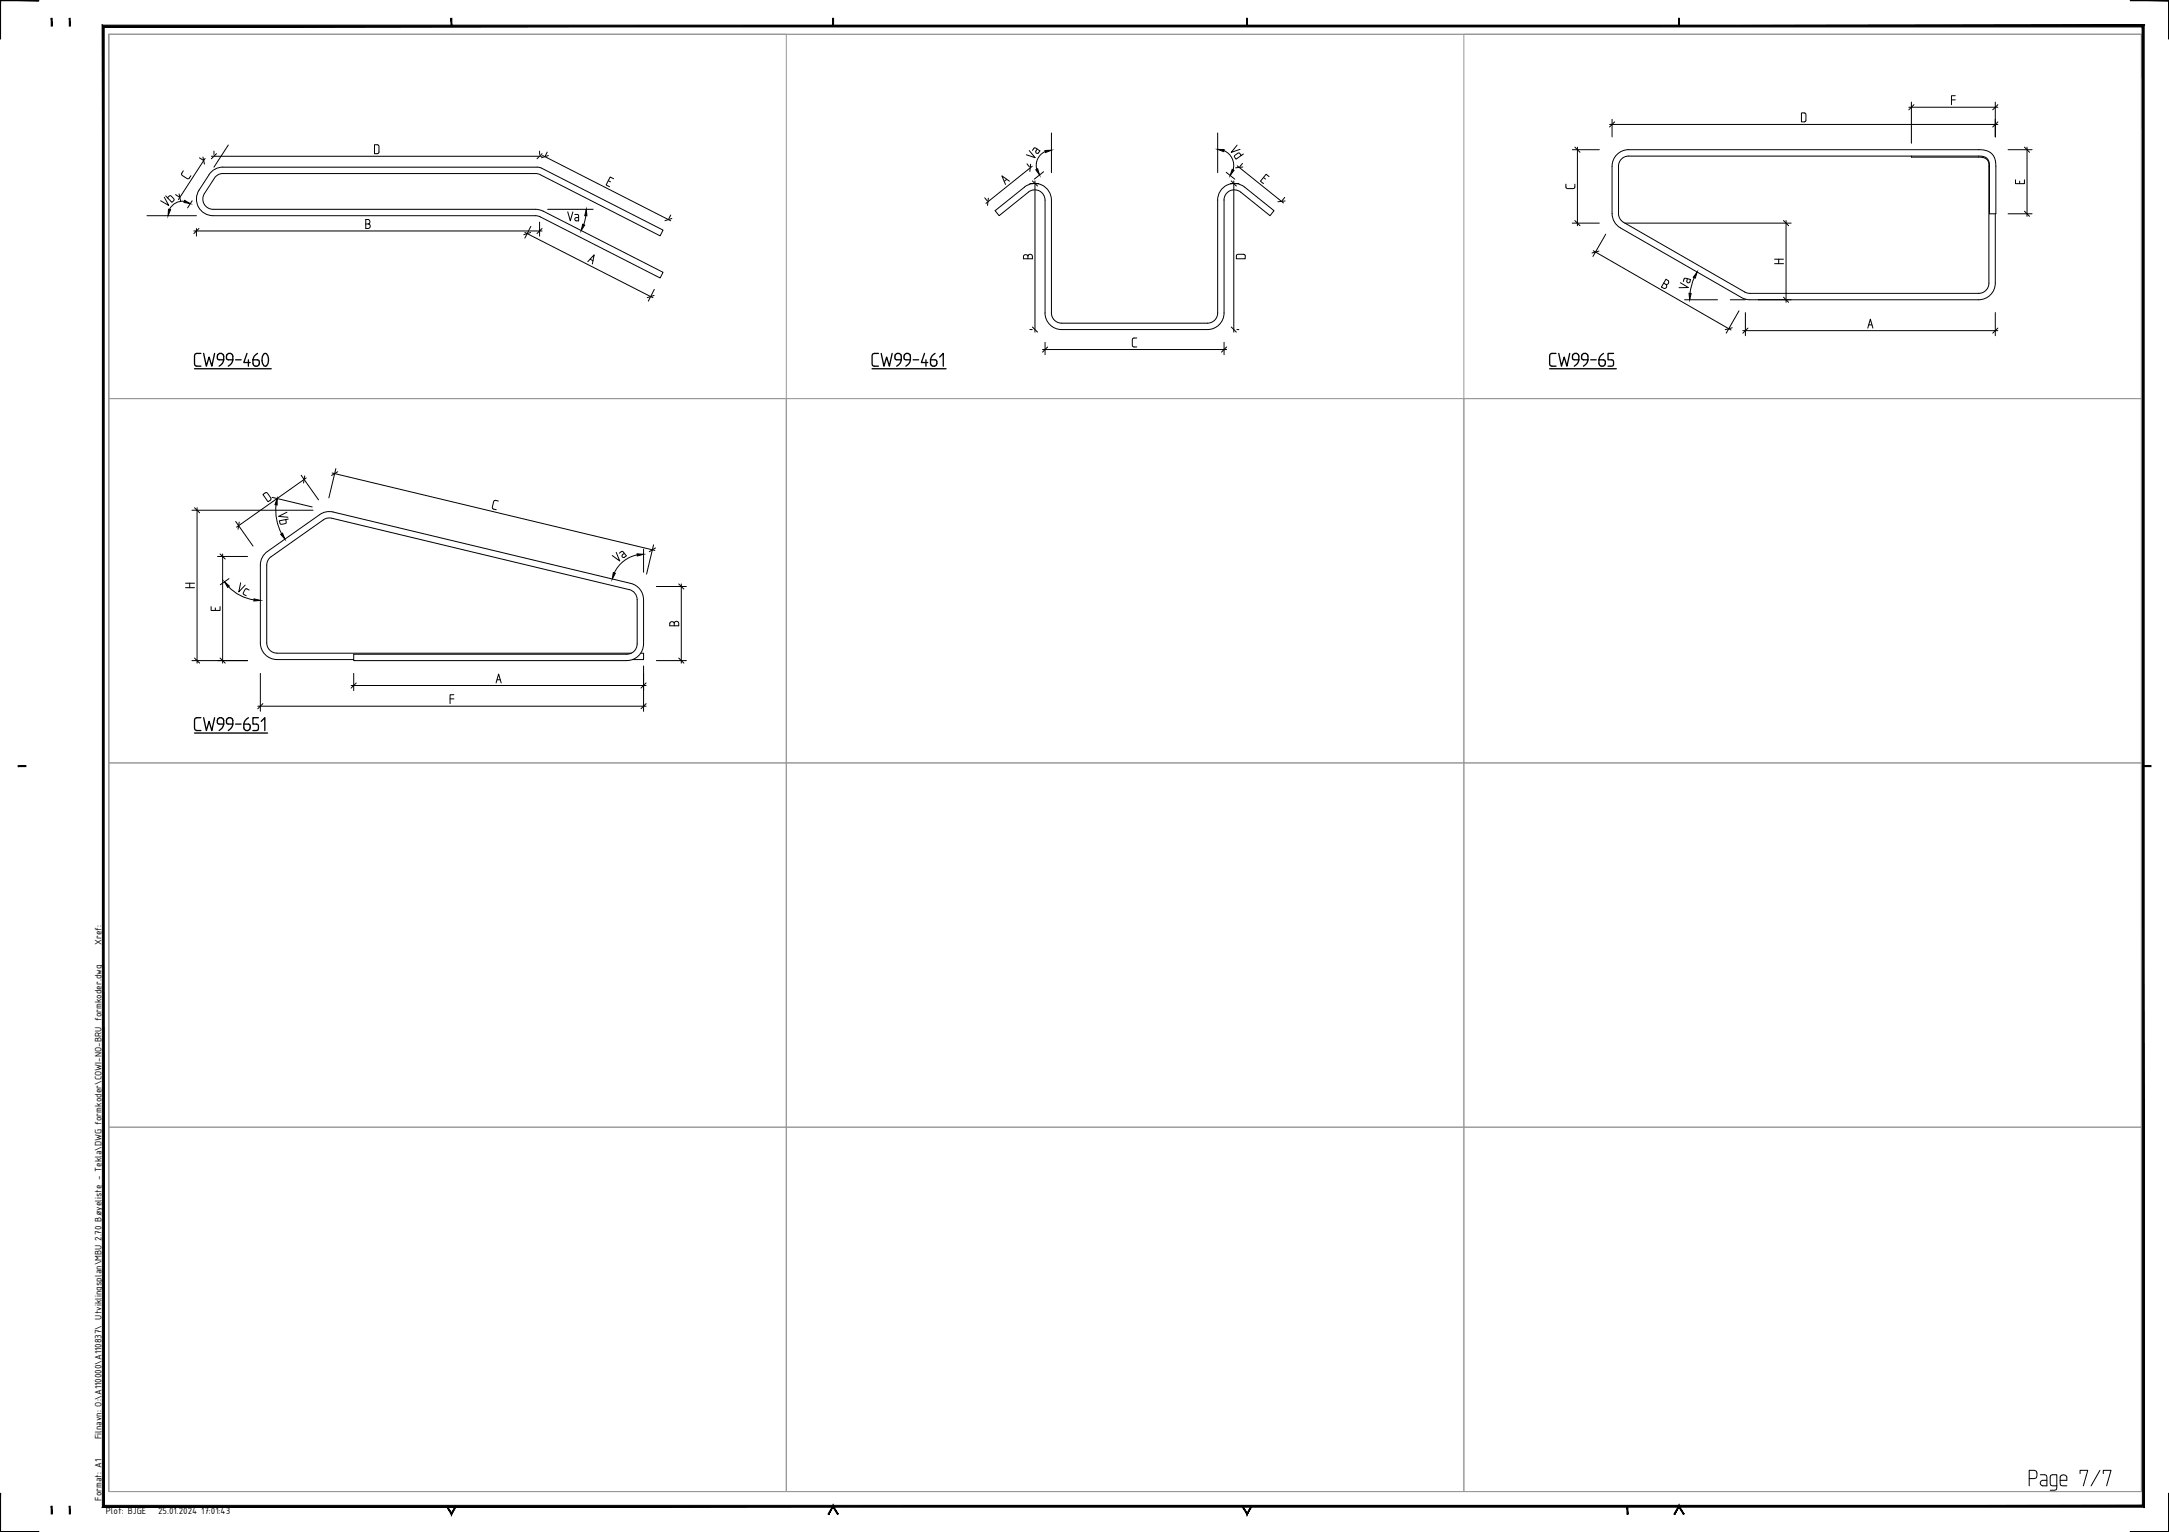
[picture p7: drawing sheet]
<svg xmlns="http://www.w3.org/2000/svg" width="841mm" height="594mm" viewBox="0 0 841 594" stroke-linecap="round" stroke-linejoin="round" font-family="sans-serif">
<path d="M42.2 13.3v565.1h788.1v-565.1h-788.1h788.1v565.1h-788.1zM42.2 13.3h262.7v141.3h-262.7zM567.6 13.3h262.7v141.3h-262.7zM42.2 154.6h262.7v141.2h-262.7zM304.9 154.6h262.7v141.2h-262.7zM567.6 154.6h262.7v141.2h-262.7zM42.2 295.8h262.7v141.3h-262.7zM304.9 295.8h262.7v141.3h-262.7zM567.6 295.8h262.7v141.3h-262.7zM42.2 437.1h262.7v141.3h-262.7zM304.9 437.1h262.7v141.3h-262.7zM567.6 437.1h262.7v141.3h-262.7z" fill="none" stroke="#989898" stroke-width=".39"/>
<!-- layer: K0060 -->
<path d="M75.4 143h29.8M338.1 143h28.7M600.9 143h25.8M75.4 284.3h28.3" fill="none" stroke="#000" stroke-width=".51"/>
<!-- layer: _utsidejern -->
<path d="M741.1 60.5v.4h26.1a3.2 3.2 0 0 1 4 3.6v45.3a4 4 0 0 1-4 4l-89.9-.2-48.7-28.1-1-2.1v-18.9a4 4 0 0 1 3.9-4h135.7a3.4 3.4 0 0 1 4.2 4v18.4h2.5v-18.4a5.6 5.6 0 0 0-6.7-6.4h-135.7a6.4 6.4 0 0 0-6.4 6.4v18.3a6.4 6.4 0 0 0 3.2 5.6l47 27 2.1 .7 89.8 .1a6.4 6.4 0 0 0 6.5-6.4v-26.9" fill="none" stroke="#000" stroke-width=".39"/>
<!-- layer: K033D -->
<g fill="none" stroke="#000" stroke-width=".39">
<path d="M741.1 39.6v16M756.7 38.7h1.5M758.2 37.1h-1.5v3.5M773.7 39.6v13.5M83 58.6v1.3M145.2 56.1l1.6 .3 .1 2.6-.2 .5-1.5 .1zM209.2 58.6v1.3M212.2 59l-.7 1.4M399.1 58.4l2.3 2.8-3.4-1.2M402.2 57.8l-.6 1.1 .2 .4 .6 .2 .8-1-1.6-1.1-.4-.1-.9 1M405.3 58.8a5.9 5.9 0 0 0-3.3 6.8M474.6 58.4a6.2 6.2 0 0 1 3.5 7.4"/>
<path d="M479.7 56.3l-2.3 2.8 3.4-1.2M482.1 59.7l-2.8 2-.7-1.2 1.8-1.2 .9 1M609.6 58.1h10.5M611.6 57.1v30.4M624.1 48.3h150.6M625.1 46.3v6.8M698.5 43.8l1.6 .2 .1 2.6-.2 .5-1.5 .2zM740.1 41.6h34.6M778.6 58.1h9.3M786 57.1v26.8M63.7 76.5l1.7 3.2-3.1-1.9M64.2 76l2.5 2.5 .8-1.1-1.5-1.6-1.1 .9"/>
<path d="M68.1 75.5l1.4 .9M71.1 66.2l-.6 1 .2 .8 2.2 1.4 1.1-1.3M71.5 78.1a5.6 5.6 0 0 0-5.8 3.1M74.5 77.9l-1.8 2.7M77.3 61.2l1.5 .9M79.5 61.4l-10.3 16M82 60.6h128.2M210.4 60.3l49.7 25.3M235.9 70.1l.8 .4M237.9 69.3l-1.3-.7-1.6 3.1 1.3 .7M381.8 76.7l.9 1.1M390.4 69.5l-1 .8"/>
<path d="M391.4 70.3l-2.9-2.1 1.4 3.3M398.2 63.5l.9 1.2M399.3 71.2h3.4M400.2 64.5l-17.9 14.4M401.3 70.2v58.6M404.7 66.6l-3.6 2.9M475.5 66.8l3.3 2.7M477.1 71.2h3.3M478.4 70.2v58.6M479.7 64.3l18 14.4M481.8 63.4l-1.1 1.3M489.9 68.8l.8 .6"/>
<path d="M492.1 68.5l-1.2-.9-2.2 2.7 1.2 .9M498.1 76.6l-1 1.2M607.2 71.4l.1 1.5 .5 .2 2.6-.1 .2-1.6M781.5 69.7v1.5h3.5v-1.5M783.1 70.2v1M57 83.6h19.2M75.2 89.6h135M76.2 88.6v3M141.8 85.1l1.3 .1 .3 .7-.1 .6-.5 .4 .6 .3 .2 .6-.8 .8h-1zM141.8 86.9h1M203.5 90.1l49.7 25.4M205.8 87.8l-2.3 4.5"/>
<path d="M209.2 86.1v5.5M212.4 81.2h17.6M220.1 82.2l1 3.4 1-3.4M222.9 83.2h1l.5 .4v2l-1.3-.1-.2-.4 .2-.6 1.3-.1M227.2 83.6l-.9 3.5M260.1 83.4l-.8 1.4M397 99.1l.8-.4 .8 .6 .4-.6h1l.3 .6v1h-3.5zM398.6 99.3v1M479.5 98.9l.5-.3 2.6 .1 .2 1.6h-3.4zM609.6 86.5h10.5M617.8 97.2l53.4 30.8M622.6 90.8l-4.9 8.7"/>
<path d="M630.1 86.5h64.4M692.5 85.5v31.7M778.6 82.9h9.3M227.9 101.5l2.5-2.7-.7 3.6M228.8 100.5l1.1 .6M253.7 112.2l-2.3 4.6M645.1 109.8l.9 .5M646 108.3l.8 .5 .3 .6-.5 .8-.6 .1 .2 1-.7 .6-1.3-.6zM651.6 109.6l3 1.9-3.5 .1M653.2 116.2h12.8M654.3 108.1l-.2 1.2 .5 .4 .5-.1 .4-1.2-1.9-.5h-.4l-.5 1.3M656.9 107.7l-1 3-.6 3.1"/>
<path d="M670.9 116.2h5.9M681.7 116.2h12.8M688.1 102.2h3.4M688.1 100.5h3.4M689.7 100.5v1.7M399.3 127.8h1M404.2 135.5h71.4M405.2 132.8v4.7M440.8 131.1l-1.5 .1-.3 .5 .2 2.6 1.6 .2M474.6 132.8v4.7M479.6 127.8h.8M674.3 120.5l-5 8.7"/>
<path d="M675.8 128.2h98.9M676.8 121.2v9M724.2 127.2l1-3.4 1 3.4M724.6 126h1.2M773.7 121.2v9M74.4 197.9h47M76.4 196.9v60.2M101.9 191.7l1.5-.7 1.6 2.1 .1 .5-1.2 1zM105.5 192.9l15.6 3.7M107 195.8a19.4 19.4 0 0 0 2.2 11.1M111.3 198.6l-3.3 1.7 3.6 .3M116.8 184.3l6.7 9.5"/>
<path d="M118.7 185.3l-27 19.1M128.8 183.4l125.1 30M130.2 181.7l-2.7 11.4M193.2 194.3l-1.6-.1-.7 2.5 .1 .5 1.4 .5M84.4 215.8h11.6M86.3 214.8v42.3M91.4 202.2l6.7 9.5M111.8 201.3l-3.4 .6 .3 1.4 2.2-.4-.1-1.4M238.9 214.2l1.4 3.3-2.9-2.1M240.1 214.5l.8-.6 .7 .1 1.3 1.5-1.1 .7-.4-.1-.2-.7 .9-.8M247.1 215.2a12.5 12.5 0 0 0-8.9 7M249.5 213v8.9"/>
<path d="M253.4 211.3l-2.7 11.3M72 227.9h3.4M72 226.2h3.4M73.6 226.2v1.7M81.9 235.2v1.5h3.4v-1.5M83.5 235.7v1M88.6 227.5a17 17 0 0 0 9.9 5.1M88.8 224.4l-3.4 2.4M93.3 226l-.7 3.5 2.5-2.6M96.6 228.8l-1.3-.5-1 1.6v.4l1.1 .7M254.5 227.4h11.6M264.2 226.4v30.7"/>
<path d="M74.4 256.2h21.6M249.5 258.2v17.6M254.5 256.2h11.6M259.8 241.4l.9-.3 .7 .6 .4-.6h1l.4 .6v1h-3.5zM261.4 241.7v1M100 273.8h150.5M101 261.1v14.7M136.2 265.8h114.3M137.1 261.1v6.7M174.5 271h1.5M176 269.4h-1.5v3.5M192.3 264.8l1-3.4 1 3.4"/>
<path d="M192.7 263.6h1.3M786.8 573.4l2.6-.2a2.2 2.2 0 0 0 0-2.8l-2.6-.2v6M791.1 571.9h1.7l.7 .2 .2 .6v3.5h-1.7a1.09 1.09 0 0 1-.9-1.1 1.09 1.09 0 0 1 .9-1.1h1.7M797.5 576.2l-2.3-.2-.2-.7 .2-3.2 2.3-.2v5.1l-.2 .7-2.3 .2M798.8 574h2.6v-1.3l-.4-.6-.9-.2-.9 .2-.4 .6v2.6l.2 .7 2.4 .2M806.5 571.5v-1.3h3l-1.7 6M814.2 570.2l-3.4 6M815.5 571.5v-1.3h3l-1.7 6"/>
</g>
<!-- layer: 0 -->
<g fill="none" stroke="#000" stroke-width=".39">
<path d="M83.9 59.6l-1.9 2M210.2 59.6l-2 2M610.6 57.1l2 1.9M626.1 47.3l-2 1.9M742.1 40.6l-2 2M774.7 47.3l-2 1.9M774.7 40.6l-2 2M785 57.1l1.9 1.9M69.4 75.2l.6 2.7M78.7 60.9l.6 2.7M212.6 60.3l-2.6 .9M383.2 76.8l-.3 2.8"/>
<path d="M399.6 63.7l-.3 2.8M400.3 70.2l2 2M477.4 70.2l2 2M481.9 64.8l-2.8 .3M498.3 77.9l-2.8 .3M77.2 88.6l-2 2M205.7 90.2l-2.6 .8M210.2 88.6l-2 2M260.5 84.7l-2.7 .9M610.6 85.5l2 2M620 97.4l-2.7 .7M691.5 85.5l2 2"/>
<path d="M785 81.9l1.9 2M253.6 114.6l-2.6 .8M691.5 115.2l2 2M400.3 126.8l2 2M406.2 134.5l-2 2M475.6 134.5l-2 2M477.4 126.8l2 2M671.7 127.1l-2.7 .7M677.8 127.2l-2 2M774.7 127.2l-2 2M75.4 196.9l2 2M118.2 184.5l-.5 2.8"/>
<path d="M131 182.9l-2.4 1.5M85.3 214.8l2 2M92.8 202.5l-.5 2.7M254.2 212.5l-2.4 1.4M263.2 226.4l2 2M75.4 255.2l2 1.9M85.3 255.2l2 1.9M263.2 255.2l2 1.9M101.9 272.9l-1.9 1.9M138.1 264.8l-1.9 2M250.5 264.8l-2 2M250.5 272.9l-2 1.9"/>
</g>
<!-- layer: K033D -->
<g fill="#000" stroke="#000" stroke-width=".39">
<path d="M405.2 58.4l2.5-.2-2.4 1zM472.2 57.9l2.5 .1-.2 .8zM71.6 77.7l2.2 1.3-2.5-.5zM401.6 65.8l.7-.4 .8 2.5zM477.8 65.7l.7 .3-1.5 2zM65.3 81.1l.8 .2-.9 2.3zM225.9 87l.8 .3-1.4 2.1zM227.3 81.2l.3 2.5-.9-.1zM654.9 113.7l.8 .1-.5 2.4zM658.1 105.5l-.8 2.4-.7-.4zM107.5 193.3l-.1 2.5-.8-.1zM108.8 207.2l.7-.5 1 2.4z"/>
<path d="M247 214.8l2.5 .1-2.4 .7zM87 225.6l1.9 1.7-.6 .5zM98.5 232.2l2.5 .6-2.5 .3zM237.8 222.1l.8 .2-1.2 2.2z"/>
</g>
<!-- layer: K23111 -->
<g fill="none" stroke="#000" stroke-width=".39">
<path d="M88.5 56.2l-5.5 8.6M407.7 51.6v15.4M472.2 51.6v15.4M83.1 69.1l1.7-1.5 1.7-.3h121.5l1.1 .3 46.9 23.9 1.1-2.3-48.1-24.3-122.6-.1a6.3 6.3 0 0 0-5.3 3l-3.9 5.9a6.4 6.4 0 0 0 5.4 9.9l125.4 .1 1.4 .4 46.6 23.7 1.1-2.2-46.5-23.7-1.9-.7h-126.1a4 4 0 0 1-3.3-6.2l3.8-5.9M397.2 72.6a6.5 6.5 0 0 1 6.8-.8 6.5 6.5 0 0 1 3.7 5.8v43.8a4 4 0 0 0 4 3.9h56.5a4 4 0 0 0 4-3.9v-43.8M397.2 72.6l-11.3 9.1 1.5 1.9 11.4-9.1M398.7 74.5a4 4 0 0 1 4.3-.5 4 4 0 0 1 2.2 3.6v43.8a6.4 6.4 0 0 0 6.4 6.4h56.6a6.4 6.4 0 0 0 6.4-6.4v-43.8a4 4 0 0 1 2.3-3.6 4 4 0 0 1 4.2 .5M482.6 72.6a6.4 6.4 0 0 0-6.8-.8 6.4 6.4 0 0 0-3.7 5.8M482.6 72.6l11.4 9.1-1.6 1.9-11.3-9.1M101 219.1a6.4 6.4 0 0 1 2.7-5.2l20.3-14.3a6.3 6.3 0 0 1 5.2-1.1l115.4 27.7a6.4 6.4 0 0 1 4.9 6.3M101 219.1v30.2a6.4 6.4 0 0 0 6.4 6.4M103.4 219.1v30.2a4 4 0 0 0 4 4h137.4"/>
<path d="M125.4 201.6l1.5-.7h1.7l115.4 27.7a4 4 0 0 1 3 3.9M125.4 201.6l-20.3 14.3-1.2 1.4-.5 1.8M247.1 232.5l-.1 17.2a4 4 0 0 1-3.9 4h-106v2.5h106M249.5 232.5v17.2a6.4 6.4 0 0 1-6.4 6.5M107.4 255.8h29.7M248.5 253.3h1v2.5h-4.2"/>
</g>
<!-- layer: K001 -->
<g fill="#000" stroke="#000" stroke-width=".39">
<path d="M.2 .3l-.2 14.8zM0 .1v15z"/>
<path d="M0 .1l15 .2zM0 .1l15 .2z"/>
<path d="M19.9 7.1l.3 3v-3zM19.9 7.1l.3 3h-.3z"/>
<path d="M26.9 7.1l.3 3v-3zM26.9 7.1l.3 3h-.3z"/>
<path d="M174.9 7.1l.3 3v-3zM174.9 7.1l.3 3h-.3z"/>
<path d="M322.9 7.1l.3 3v-3zM322.9 7.1l.3 3h-.3z"/>
<path d="M483.4 7.1l.3 3v-3zM483.4 7.1l.3 3h-.3z"/>
<path d="M650.9 7.1l.3 3v-3zM650.9 7.1l.3 3h-.3z"/>
<path d="M826 .1l14.9 .2zM826 .1h15z"/>
<path d="M841 .1l-.1 15zM841 .1l-.1 15z"/>
<path d="M7 296.9v.4l3-.4zM7 297.3l3-.4v.4z"/>
<path d="M831 296.9v.4l3-.4zM831 297.3l3-.4v.4z"/>
<path d="M840.9 579.1v14.8zM841 579.1v15z"/>
<path d="M.2 579.1l-.2 15zM0 579.1v15z"/>
<path d="M.2 593.9l14.8 .2zM0 594.1h15z"/>
<path d="M19.9 584.1v3h.3zM19.9 584.1h.3v3z"/>
<path d="M26.9 584.1v3h.3zM26.9 584.1h.3v3z"/>
<path d="M173.1 584.1l1.9 2.6-1.6-2.8zM173.1 584.1l1.9 2.6v.7zM176.7 583.9l-1.7 2.8v.7zM176.7 583.9l.3 .2-2 3.3z"/>
<path d="M323 584.4l1.7 2.9 .3-.2zM323 583.7l2 3.4-2-2.7zM323 583.7l-1.6 3.6 1.6-2.9zM323 583.7l-1.6 3.6-.3-.2z"/>
<path d="M485.2 583.9l-1.7 3.5 2-3.3zM485.2 583.9l-1.7 3.5v-.7zM481.6 584.1l1.9 3.3v-.7zM481.6 584.1l.3-.2 1.6 2.8z"/>
<path d="M630.9 584.1l.3 3.1v-3.1zM630.9 584.1l.3 3.1h-.3z"/>
<path d="M651 584.4l1.7 2.9 .3-.2zM651 583.7l2 3.4-2-2.7zM651 583.7l-1.6 3.6 1.6-2.9zM651 583.7l-1.6 3.6-.3-.2z"/>
<path d="M39.7 584.4h791.7l-.7-.7zM39.7 584.4l.7-.7h790.3zM39.7 9.8v574.6l.7-.7zM39.7 9.8l.7 .6v573.3zM39.7 9.8l.7 .6 791-.6zM40.4 10.4l791-.6-.7 .6zM831.4 9.8l-.7 .6 .7 574zM830.7 10.4l.7 574-.7-.7z"/>
<path d="M826 593.9l15 .2zM826 593.9l15 .2z"/>
</g>
<g font-size="10.1">
<text x="74.4" y="144.3">CW99-460</text>
<text x="337.3" y="144.3">CW99-461</text>
<text x="600.1" y="144.3">CW99-65</text>
<text x="74.4" y="285.4">CW99-651</text>
</g>
<g font-size="3.9">
<text x="39.3" y="366.5" transform="rotate(-90 39.3 366.5)">Xref:</text>
<text x="39.3" y="558.2" transform="rotate(-90 39.3 558.2)">Filnavn: O:\A110000\A110837\_Utviklingsplan\MBU 2.70 Bøyeliste - Tekla\DWG formkoder\COWI-NO-BRU_formkoder.dwg</text>
<text x="39.3" y="581.9" transform="rotate(-90 39.3 581.9)">Format: A1</text>
<text x="41" y="587.1">Plot: BJGE</text>
<text x="61.3" y="587.1">25.01.2024 17:01:43</text>
</g>
</svg>
